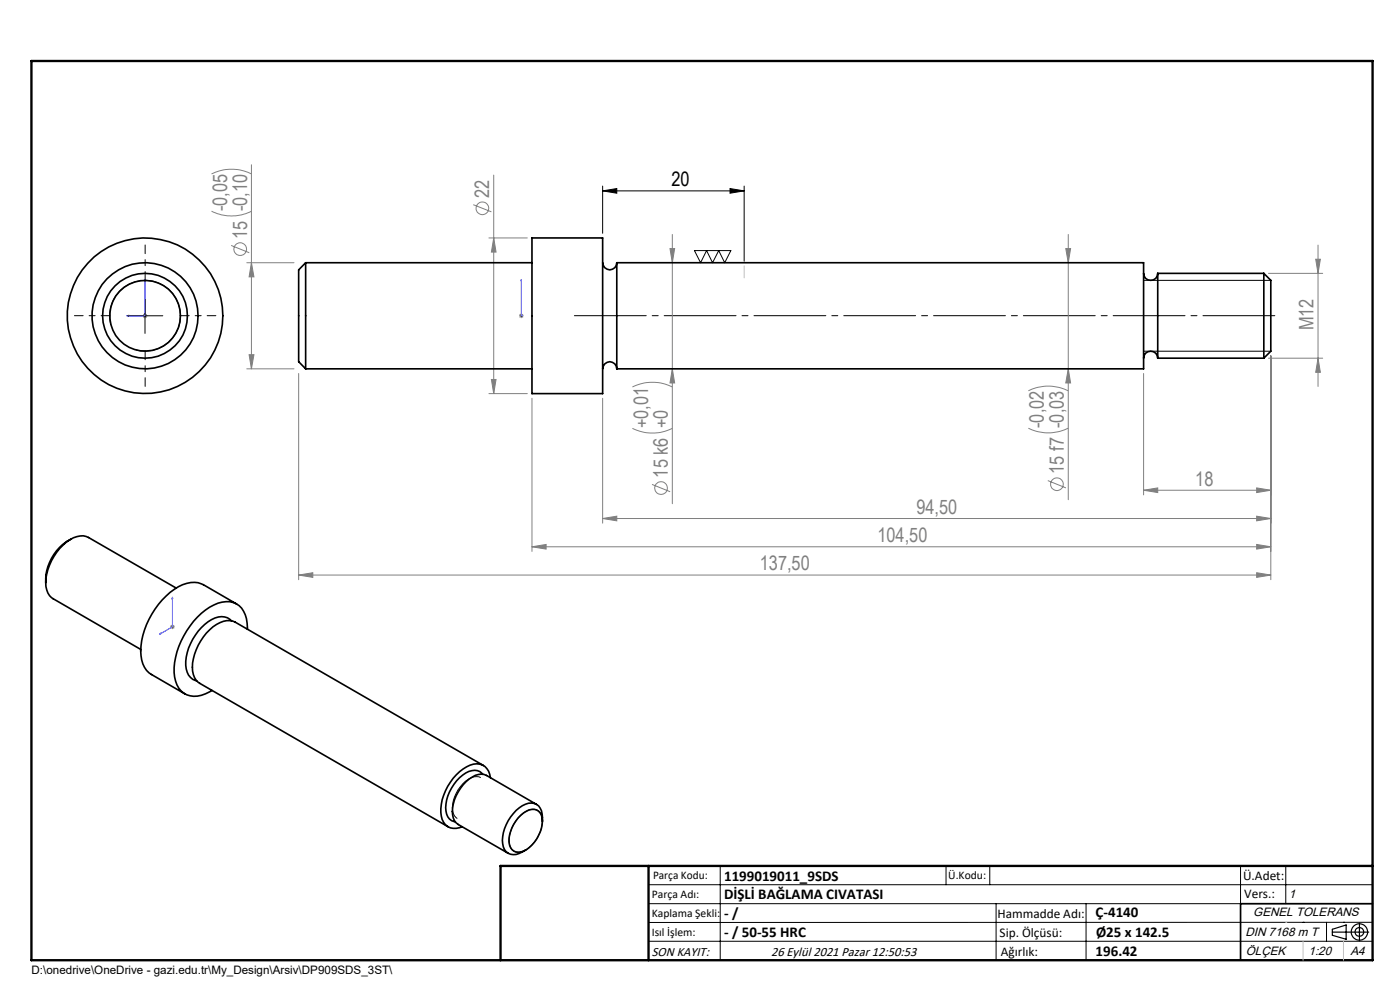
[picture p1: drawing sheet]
<svg xmlns="http://www.w3.org/2000/svg" width="297mm" height="210mm" viewBox="0 0 297 210" stroke-linecap="round" stroke-linejoin="round" font-family="sans-serif">
<g fill="none" stroke="#808080" stroke-width=".21">
<path d="M44.9 36.9a9.6 9.6 0 0 1 8.4 0M53.3 35v43.2M104.7 37.1v46.4M44.9 44.8a9.3 9.3 0 0 0 8.4 0M49 52.1l3.9 1.5M52.4 55.7h10M53.3 55.7l.6 3h-1.1zM100.4 43.4l3.8 1.5M103.7 50.5h8.2M104.7 50.5l.5 3h-1zM142.1 52.7h1l-.5 3zM142.6 49.7v57.1"/>
<path d="M226.1 52.7h1l-.5 3zM226.6 49.7v56.3M269.1 58h11.5M279.1 55h1l-.5 3zM279.6 52v30M30.3 67h1M30.4 66.6l.7 .7M30.8 66.5v1M31.1 66.6l-.7 .7M52.4 78.2h10M52.8 75.2h1.1l-.6 3zM63.4 79.2v43.8"/>
<path d="M110.1 67h1M110.2 66.6l.7 .7M110.6 66.5v1M110.9 66.6l-.7 .7M142.6 78.2l.5 3h-1zM226.6 78.2l.5 3h-1zM242.6 79.2v25.8M269.1 76h11.5M269.6 75.5v47.5M279.6 76l.5 3h-1zM103.7 83.5h8.2M104.2 80.5h1l-.5 3z"/>
<path d="M112.9 84.5v32.5M127.8 84.5v26.5M134.2 90.9a9.6 9.6 0 0 0 8.4 0M134.2 82.1a9.6 9.6 0 0 1 8.4 0M218.2 90.8a9.6 9.6 0 0 0 8.4 0M218.2 82.9a9.6 9.6 0 0 1 8.4 0M112.9 116l3-.5v1zM112.9 116h156.7M127.8 110l3-.5v1zM127.8 110h141.8M138.3 102.8l3.9 1.5M222.3 101.9l3.8 1.6"/>
<path d="M242.6 104l3-.5v1zM242.6 104h27M266.6 103.5l3 .5-3 .5zM266.6 109.5l3 .5-3 .5zM266.6 115.5l3 .5-3 .5zM36.1 133h1M36.2 132.6l.7 .7M36.6 132.5v.9M36.9 132.6l-.7 .7M63.4 122l3-.5v1zM63.4 122h206.2M266.6 121.5l3 .5-3 .5z"/>
<circle cx="50.9" cy="52.8" r="1.34"/>
<circle cx="102.3" cy="44.2" r="1.34"/>
<circle cx="140.2" cy="103.5" r="1.34"/>
<circle cx="224.2" cy="102.7" r="1.34"/>
</g>
<g fill="none" stroke="#000" stroke-width=".21">
<path d="M127.8 39.5v10M154.9 40l3 .5-3 .5zM157.9 39.5v15.9M127.8 40.5l3-.5v1zM127.8 40.5h30.1M147.3 53.2h7.7l-1.3 2.5-1.2-2.5-1.3 2.5-1.3-2.5-1.3 2.5zM242.6 59.5h27M23.5 68.9a7.5 7.5 0 0 1 6.6-9.4 7.5 7.5 0 0 1 8.1 8.1 7.5 7.5 0 0 1-9.4 6.6M27 67h7.5M30.8 63.2v7.5M242.6 74.5h27M102 165a2.92 2.92 0 0 0-3.3 .7 7.2 7.2 0 0 0-2.5 6.9l.2 .5 .6 .5"/>
<path d="M110.2 173.2a3.4 3.4 0 0 1 3.9-1.3 3.1 3.1 0 0 1 .8 3.4 7 7 0 0 1-4.7 5.5 1.93 1.93 0 0 1-2.1-1.9 7.4 7.4 0 0 1 2.1-5.7zM137.6 187.7h153.6M137.6 191.7h153.6M137.6 199.7h153.6M152.8 183.7v20M200.7 183.7v4M210 183.7v4M211.3 191.7v12M230.4 191.7v12M263.2 183.7v20M272.8 183.7v8M276.4 195.6h.1"/>
<path d="M281.4 195.6v4.1M285 195.6h.1M291.2 195.6l-153.6 .1"/>
</g>
<g fill="none" stroke="#000" stroke-width=".25">
<path d="M282.6 197.7h7.8M282.6 197.1l3-.9v3l-3-.8zM288.4 195.8v3.8M106.2 203.7h185"/>
<circle cx="288.4" cy="197.7" r="1.74"/>
<circle cx="288.4" cy="197.7" r=".93"/>
</g>
<path d="M30.8 59.3v7.7h-3.9M30.8 59.3l.1 .4h-.2zM110.6 59.3v.4v-.4M110.6 59.3v7.7M26.9 67l.4-.1v.2zM110.6 66.9v.2zM110.6 67h.1M34.1 134.3l-.2 .2zM36.6 126.7v6.3l-2.7 1.5M36.6 126.7l.1 .3h-.2z" fill="none" stroke="#00f" stroke-width=".21"/>
<path d="M30.8 59.5v-7.5M23.3 67h-7.5M30.8 74.5v7.5M38.3 67h7.5" fill="none" stroke="#000" stroke-width=".21" stroke-dasharray="15.2 1.3 1.3 1.3" stroke-dashoffset="13.4"/>
<path d="M271.2 67h-150.1" fill="none" stroke="#000" stroke-width=".21" stroke-dasharray="15.2 1.3 1.3 1.3" stroke-dashoffset="-.7"/>
<path d="M291.2 191.7h-28v12" fill="none" stroke="#000" stroke-width=".35"/>
<path d="M6.7 12.9h284.5v190.8h-284.5zM137.6 183.7v20M291.2 183.7h-185v20" fill="none" stroke="#000" stroke-width=".5"/>
<path d="M157.9 58.9v-2.5" fill="none" stroke="#c0c0c0" stroke-width=".21" stroke-dasharray="15.2 1.3 1.3 1.3"/>
<path d="M276.4 199.7v4M285 199.7v4" fill="none" stroke="#c0c0c0" stroke-width=".21"/>
<path d="M272.8 195.6h.1" fill="none" stroke="#c0c0c0" stroke-width=".25"/>
<path d="M154.9 40l3 .5-3 .5zM127.8 40.5l3-.5v1z" fill="#000"/>
<g fill="#00f">
<path d="M34.1 134.3l-.2 .2zM36.6 126.7l-.1 .3h.2zM110.6 66.9v.2zM110.6 59.3v.4z"/>
<path d="M26.9 67l.4 .1v-.2zM30.8 59.3l-.1 .4h.2z"/>
</g>
<g fill="#808080">
<path d="M266.6 103.5l3 .5-3 .5zM242.6 104l3-.5v1zM266.6 109.5l3 .5-3 .5zM127.8 110l3-.5v1zM266.6 115.5l3 .5-3 .5zM112.9 116l3-.5v1zM266.6 121.5l3 .5-3 .5zM63.4 122l3-.5v1z"/>
<path d="M279.6 76l.5 3h-1zM279.1 55h1l-.5 3zM142.6 78.2l.5 3h-1zM142.1 52.7h1l-.5 3zM52.8 75.2h1.1l-.6 3zM53.3 55.7l.6 3h-1.1z"/>
<path d="M226.1 52.7h1l-.5 3zM226.6 78.2l.5 3h-1zM104.7 50.5l.5 3h-1zM104.2 80.5h1l-.5 3z"/>
</g>
<g fill="none" stroke="#000" stroke-width=".35">
<path d="M64.8 55.7v22.5M64.8 55.7l-1.4 1.5v19.5l1.4 1.5M64.8 55.7h48.1M112.9 50.5h14.9v33h-14.9zM127.8 55.7a1.5 1.5 0 0 0 1.5 1.5 1.5 1.5 0 0 0 1.5-1.5M130.8 55.7v22.5M130.8 55.7h111.8v22.5h-111.8M242.6 58a1.5 1.5 0 0 0 1.5 1.5 1.5 1.5 0 0 0 1.5-1.5M245.6 58v18M245.6 58h22.5M268.1 58v18M268.1 58l1.5 1.5v15l-1.5 1.5"/>
<path d="M64.8 78.2h48.1M127.8 78.2a1.5 1.5 0 0 1 1.5-1.5 1.5 1.5 0 0 1 1.5 1.5M242.6 76a1.5 1.5 0 0 1 1.5-1.5 1.5 1.5 0 0 1 1.5 1.5M245.6 76h22.5M15 114.4a10 10 0 0 0-5.3 9.2M9.7 123.6a3.7 3.7 0 0 0 1.6 3.4l18.5 10.8M9.7 123.6a11.6 11.6 0 0 1 5.9-9.5 3.8 3.8 0 0 1 3.2-.1l18.6 10.7M49.1 131.7a3.2 3.2 0 0 0-4.2-.3 11.3 11.3 0 0 0-5.4 10.5 3.1 3.1 0 0 0 2.2 2.6M50.2 128.1l-7.1-4.1a5.9 5.9 0 0 0-6.1 1 16.9 16.9 0 0 0-7.1 14.1 4.9 4.9 0 0 0 2.2 4l7.1 4.1M52.5 133.5a5.8 5.8 0 0 0-2.4-5.4 6.3 6.3 0 0 0-6.5 1.3 17.4 17.4 0 0 0-6.7 13.3 5.2 5.2 0 0 0 2.7 4.7 5.7 5.7 0 0 0 5.4-.9M102.4 164.2a2.35 2.35 0 0 0-3-.6 9 9 0 0 0-4.8 8.5 2.33 2.33 0 0 0 2 2.2M102.6 162.4l-52.7-30.4a3.9 3.9 0 0 0-4 .5 11.5 11.5 0 0 0-5 9.8 3.5 3.5 0 0 0 1.5 2.6l52.6 30.5"/>
<path d="M104 165a3.1 3.1 0 0 0-1.8-2.8 3.1 3.1 0 0 0-3.2 .5 11.1 11.1 0 0 0-5.4 10.4 2.92 2.92 0 0 0 4.4 2.3M110.5 172.9a2.97 2.97 0 0 1 3.8-.8 3.6 3.6 0 0 1 .6 3.6 7.2 7.2 0 0 1-4.4 5 2.01 2.01 0 0 1-2.5-2.1 7.8 7.8 0 0 1 2.5-5.7zM113.8 170.6l-10.6-6.1a3.4 3.4 0 0 0-3.6 .7 9 9 0 0 0-3.6 7.7 2.57 2.57 0 0 0 1.2 2l10.6 6.1M115.1 174.2a3.5 3.5 0 0 0-1.3-3.6 3.3 3.3 0 0 0-3.7 .8 9.1 9.1 0 0 0-3.5 7.6 2.36 2.36 0 0 0 3.5 2l1.4-.7"/>
<circle cx="30.8" cy="67" r="16.5"/>
<circle cx="30.8" cy="67" r="9"/>
<circle cx="30.8" cy="67" r="11.2"/>
<circle cx="30.8" cy="67" r="7.5"/>
</g>
<g font-size="4.2" fill="#808080">
<text x="103.8" y="41.9" transform="rotate(-90 103.8 41.9)">22</text>
<text x="48.2" y="44.8" transform="rotate(-90 48.2 44.8)">-0,05</text>
<text x="52.4" y="50.6" transform="rotate(-90 52.4 50.6)">15 -0,10</text>
<text x="278.7" y="70.1" transform="rotate(-90 278.7 70.1)">M12</text>
<text x="137.5" y="90.8" transform="rotate(-90 137.5 90.8)">+0,01</text>
<text x="221.4" y="90.8" transform="rotate(-90 221.4 90.8)">-0,02</text>
<text x="141.7" y="101.3" transform="rotate(-90 141.7 101.3)">15 k6 +0</text>
<text x="225.7" y="100.5" transform="rotate(-90 225.7 100.5)">15 f7 -0,03</text>
<text x="253.6" y="103">18</text>
<text x="194.4" y="109">94,50</text>
<text x="186.1" y="115">104,50</text>
<text x="161.2" y="121">137,50</text>
</g>
<text font-size="4.2" x="142.4" y="39.5">20</text>
<g font-size="3.2">
<text x="153.6" y="190.8">DİŞLİ BAĞLAMA CIVATASI</text>
<text x="153.6" y="186.8">1199019011_9SDS</text>
<text x="153.6" y="194.8">- /</text>
<text x="232.4" y="194.5">Ç-4140</text>
<text x="153.6" y="198.8">- / 50-55 HRC</text>
<text x="232.4" y="202.8">196.42</text>
<text x="232.5" y="198.8">Ø25 x 142.5</text>
</g>
<g font-size="2.8">
<text x="263.7" y="186.7">Ü.Adet:</text>
<text x="263.9" y="190.5">Vers.:</text>
<text x="211.6" y="194.8">Hammadde Adı:</text>
<text x="138.3" y="202.8">SON KAYIT:</text>
<text x="163.6" y="202.8">26 Eylül 2021 Pazar 12:50:53</text>
<text x="212.1" y="198.7">Sip. Ölçüsü:</text>
<text x="212.3" y="202.7">Ağırlık:</text>
</g>
<g font-size="2.6">
<text x="273.4" y="190.4">1</text>
<text x="265.9" y="194.4">GENEL TOLERANS</text>
<text x="264.2" y="198.5">DIN 7168 m T</text>
<text x="264.3" y="202.6">ÖLÇEK</text>
<text x="277.6" y="202.6">1:20</text>
<text x="286.5" y="202.6">A4</text>
</g>
<g font-size="2.5">
<text x="138.3" y="190.5">Parça Adı:</text>
<text x="138.5" y="186.5">Parça Kodu:</text>
<text x="201.2" y="186.5">Ü.Kodu:</text>
<text x="138.3" y="194.5">Kaplama Şekli:</text>
<text x="138.3" y="198.6">Isıl İşlem:</text>
<text x="6.7" y="206.7">D:\onedrive\OneDrive - gazi.edu.tr\My_Design\Arsiv\DP909SDS_3ST\</text>
</g>
</svg>
